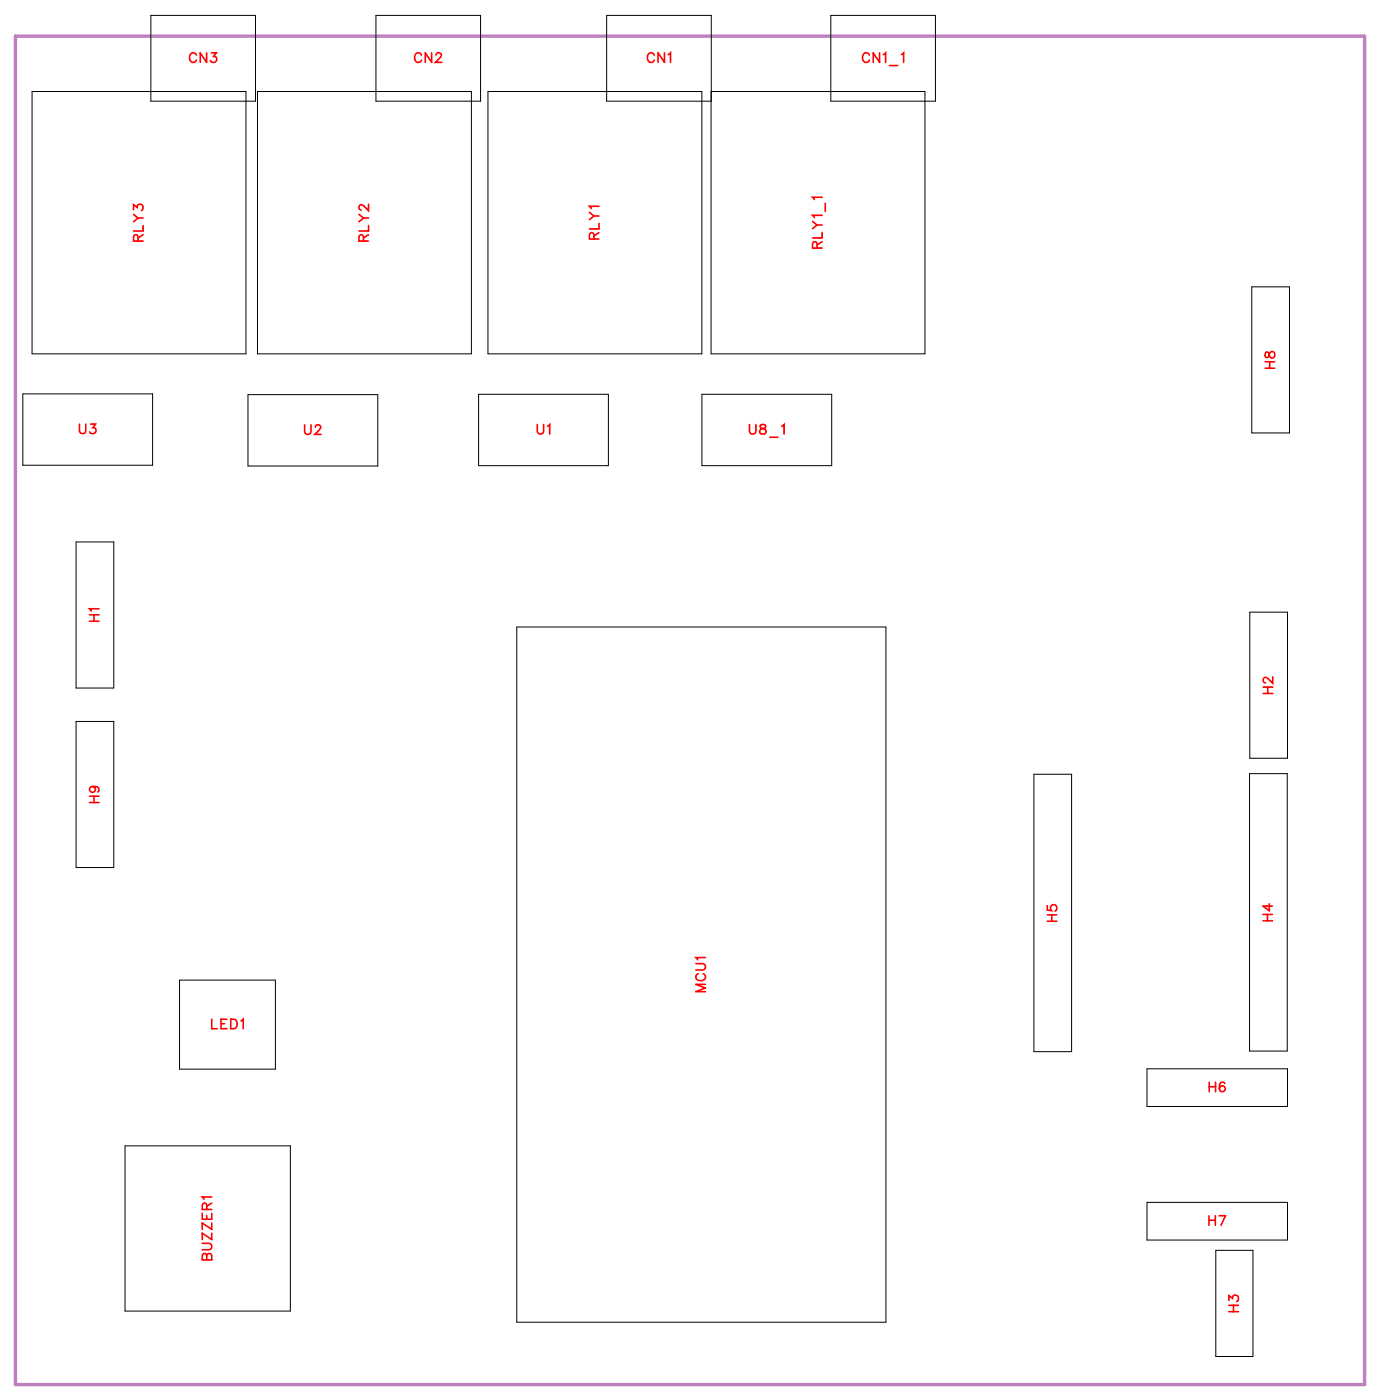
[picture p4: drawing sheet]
<svg xmlns="http://www.w3.org/2000/svg" width="102mm" height="104mm" viewBox="0 0 102 104" stroke-linecap="round" stroke-linejoin="round" font-family="sans-serif">
<path d="M1.1 2.7h100v100h-100z" fill="none" stroke="#bf80bf" stroke-width=".25"/>
<g fill="none" stroke="#000" stroke-width=".07">
<path d="M2.4 6.8h15.8v19.4h-15.8zM11.2 1.1h7.7v6.4h-7.7zM19.1 6.8h15.8v19.4h-15.8zM27.9 1.1h7.7v6.4h-7.7zM36.2 6.8h15.8v19.4h-15.8zM52.7 6.8h15.9v19.4h-15.9v-25.1h-7.7v6.4h7.7M61.6 1.1h7.7v6.4h-7.7zM1.7 29.2h9.6v5.3h-9.6zM18.4 29.3h9.6v5.3h-9.6zM35.5 29.2h9.6v5.3h-9.6zM52 29.2h9.6v5.3h-9.6zM92.8 21.3h2.8v10.8h-2.8z"/>
<path d="M5.6 40.2h2.8v10.8h-2.8zM5.6 53.5h2.8v10.8h-2.8zM38.3 46.5h27.4v51.6h-27.4zM76.6 57.4h2.8v20.6h-2.8zM92.6 57.4h2.8v20.5h-2.8zM92.6 45.4h2.8v10.8h-2.8zM13.3 72.7h7.1v6.6h-7.1zM85 79.3h10.4v2.8h-10.4zM9.3 85h12.2v12.2h-12.2zM85 89.2h10.4v2.8h-10.4zM90.1 92.7h2.8v7.9h-2.8z"/>
</g>
<g fill="none" stroke="#f00" stroke-width=".12">
<path d="M9.9 15.5v-.3l.3 .2a.24 .24 0 0 1 .4-.2 .24 .24 0 0 1-.1 .4M9.9 15.9l.3 .3M10.2 17.9v-.4l-.2-.1-.1 .2v.3h.7M10.6 16.2h-.4l-.3 .2M10.6 16.7v.4h-.7M10.6 17.4l-.4 .2M14.6 4.1a.26 .26 0 0 0-.3-.2 .26 .26 0 0 0-.2 .3v.2a.26 .26 0 0 0 .2 .2 .26 .26 0 0 0 .3-.1M15.3 3.9v.7l-.5-.7v.7M15.7 3.9h.3l-.2 .3a.24 .24 0 0 1 .2 .4 .24 .24 0 0 1-.4-.1M26.6 15.9l.3 .3M26.9 17.9v-.4l-.2-.1-.1 .2v.3h.7M27.3 16.2h-.4l-.3 .2"/>
<path d="M27.3 15.1v.5l-.3-.3-.3-.1-.1 .1v.2l.2 .1M27.3 17.4l-.4 .2M27.3 16.7v.4h-.7M31.2 4.1a.26 .26 0 0 0-.3-.2 .26 .26 0 0 0-.2 .3v.2a.26 .26 0 0 0 .2 .2 .26 .26 0 0 0 .3-.1M32 3.9v.7l-.5-.7v.7M32.3 4.1l.1-.2h.2l.1 .2-.1 .2-.3 .3h.4M43.7 15.7l.3 .3M44 17.7v-.4h-.2l-.1 .1v.3h.7M44.4 16h-.4l-.3 .3M44.4 15.3h-.7l.1 .2M44.4 17.3l-.4 .2M44.4 16.6v.4h-.7"/>
<path d="M48.5 4.1a.26 .26 0 0 0-.3-.2 .26 .26 0 0 0-.2 .3v.2a.26 .26 0 0 0 .2 .2 .26 .26 0 0 0 .3-.1M49.2 3.9v.7l-.4-.7v.7M49.5 4.1l.2-.2v.7M60.2 16.4l.4 .3M60.6 18.4l-.1-.4-.1-.1-.2 .2v.3h.7M60.9 16.7h-.3l-.4 .3M60.9 16h-.7l.2 .1M60.9 14.6h-.7l.2 .2M60.9 17.9l-.3 .3M60.9 17.2v.4h-.7M61.2 15.1v.6M64.4 4.1a.26 .26 0 0 0-.3-.2 .26 .26 0 0 0-.2 .3v.2a.26 .26 0 0 0 .2 .2 .26 .26 0 0 0 .3-.1"/>
<path d="M65.2 3.9v.7l-.5-.7v.7M65.5 4.1l.1-.2v.7M65.9 4.9h.6M66.8 4.1l.2-.2v.7M5.9 31.5v.5l.2 .2 .2-.1 .1-.6M6.7 31.5h.4l-.2 .2a.24 .24 0 0 1 .2 .4 .25 .25 0 0 1-.5-.1M22.6 31.5v.5l.2 .2 .2-.1v-.6M23.4 31.7l.1-.2h.1l.2 .1-.1 .3-.4 .3h.5M39.8 31.5v.5l.2 .2 .3-.1v-.6M40.6 31.6l.1-.1v.7M55.6 31.5v.5l.2 .2 .2-.1v-.6M56.4 31.5v.2l.3 .1 .1 .2a.24 .24 0 0 1-.3 .2 .24 .24 0 0 1-.2-.2l.4-.3v-.2z"/>
<path d="M57.1 32.4h.6M58 31.6l.1-.1v.7M93.8 27.3h.7M93.8 26.8h.7M93.8 26.1v.4h.1l.3-.4a.24 .24 0 0 1 .3 .2 .24 .24 0 0 1-.3 .2l-.1-.1-.1-.3zM94.1 26.8v.5M6.6 46.1h.7M6.6 45.6h.7M6.6 59.5h.7M6.6 59h.7M6.9 58.3a.22 .22 0 0 1 .2 .3 .22 .22 0 0 1-.4 .1 .22 .22 0 0 1 0-.3l.2-.1a.34 .34 0 0 1 .4 .3l-.1 .1M7 45.6v.5"/>
<path d="M7 59v.5M7.3 45.1h-.7l.2 .2M93.6 51.4h.7M93.6 51h.7M94 51v.4M94.3 50.2v.5l-.3-.4-.2-.1-.2 .2v.1l.2 .1M15.7 75.6v.7h.4M16.4 75.9h.3M16.8 75.6h-.4v.7h.4M17.1 75.6h.2a.38 .38 0 0 1 .3 .3 .38 .38 0 0 1-.3 .4h-.2zM17.9 75.7l.1-.1v.7M51.6 71.5h.5l.2 .2-.1 .2h-.6"/>
<path d="M51.7 72.2a.26 .26 0 0 0-.1 .3 .26 .26 0 0 0 .2 .2h.2a.26 .26 0 0 0 .3-.2 .26 .26 0 0 0-.2-.3M52.3 71h-.7l.1 .2M52.3 73h-.7l.7 .3-.7 .2h.7M77.6 67.2v.3h.3a.25 .25 0 0 1 0-.3 .25 .25 0 0 1 .4 0 .25 .25 0 0 1-.1 .4M77.6 68.3h.7M77.6 67.8h.7M78 67.8v.5M93.6 68.3h.7M93.6 67.8h.7M93.9 67.8v.5M94.1 67v.5l-.5-.3h.7M15 92.2h.5l.2 .2-.1 .2-.6 .1"/>
<path d="M15 90v.4h.7v-.4M15.3 93.1l-.1-.1h-.1l-.1 .4h.7v-.3l-.1-.1h-.2l-.1 .4M15.3 89.7v-.4h-.2l-.1 .4h.7M15.3 90.1v.3M15.7 88.8h-.7l.1 .1M15.7 91.5v.4l-.7-.4v.4M15.7 90.7v.5l-.7-.5v.5M15.7 89.2l-.4 .3M89.6 90.2v.7M89.6 90.5h.5M89.6 80.3v.7M89.6 80.6h.5"/>
<path d="M90.1 90.2v.7M90.1 80.3v.7M90.4 90.2h.4l-.3 .7M90.8 80.4l-.1-.1a.35 .35 0 0 0-.4 .2 .35 .35 0 0 0 .3 .5 .22 .22 0 0 0 .2-.2 .22 .22 0 0 0-.2-.3 .22 .22 0 0 0-.2 .2M91.1 96.5v-.4l.3 .2a.24 .24 0 0 1 .3-.2 .24 .24 0 0 1 0 .4M91.1 97.3h.7M91.1 96.8h.7M91.4 96.8v.5"/>
</g>
<g font-size="1.2" fill="#fff">
<text x="14" y="4.9">CN3</text>
<text x="30.7" y="4.9">CN2</text>
<text x="47.9" y="4.9">CN1</text>
<text x="63.9" y="4.9">CN1_1</text>
<text x="10.9" y="17.9" transform="rotate(-90 10.9 17.9)">RLY3</text>
<text x="27.6" y="17.9" transform="rotate(-90 27.6 17.9)">RLY2</text>
<text x="44.7" y="17.8" transform="rotate(-90 44.7 17.8)">RLY1</text>
<text x="61.2" y="18.5" transform="rotate(-90 61.2 18.5)">RLY1_1</text>
<text x="94.8" y="27.4" transform="rotate(-90 94.8 27.4)">H8</text>
<text x="5.8" y="32.5">U3</text>
<text x="22.5" y="32.5">U2</text>
<text x="39.8" y="32.5">U1</text>
<text x="55.5" y="32.5">U8_1</text>
<text x="7.6" y="46.1" transform="rotate(-90 7.6 46.1)">H1</text>
<text x="94.6" y="51.5" transform="rotate(-90 94.6 51.5)">H2</text>
<text x="7.6" y="59.6" transform="rotate(-90 7.6 59.6)">H9</text>
<text x="78.6" y="68.4" transform="rotate(-90 78.6 68.4)">H5</text>
<text x="94.6" y="68.4" transform="rotate(-90 94.6 68.4)">H4</text>
<text x="15.6" y="76.6">LED1</text>
<text x="52.6" y="73.6" transform="rotate(-90 52.6 73.6)">MCU1</text>
<text x="89.6" y="81.3">H6</text>
<text x="16" y="93.5" transform="rotate(-90 16 93.5)">BUZZER1</text>
<text x="89.5" y="91.2">H7</text>
<text x="92.1" y="97.3" transform="rotate(-90 92.1 97.3)">H3</text>
</g>
</svg>
